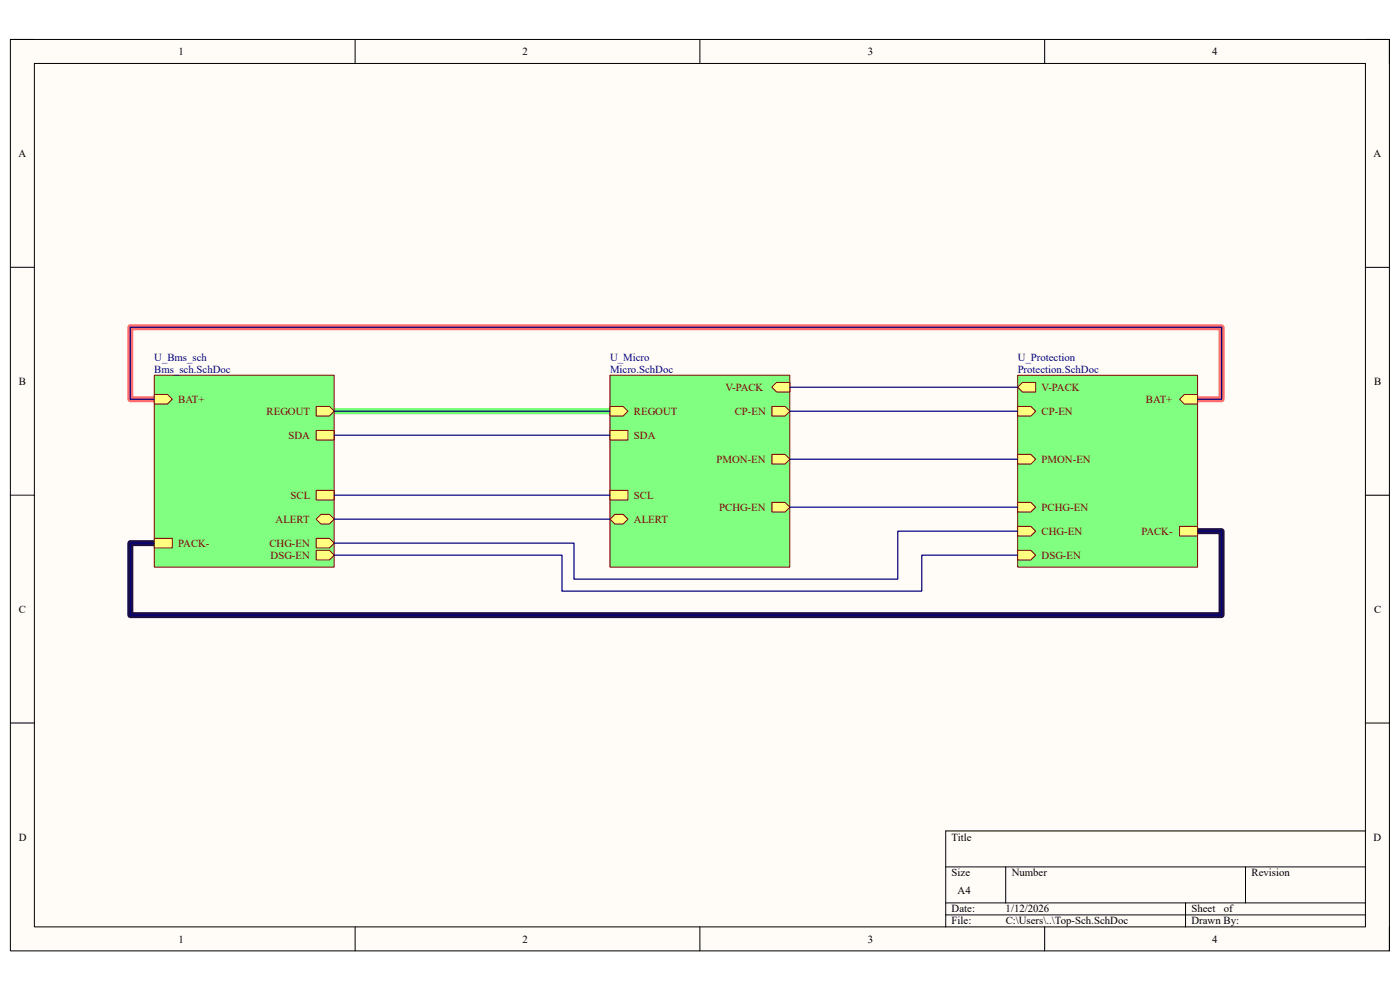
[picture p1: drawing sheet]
<svg xmlns="http://www.w3.org/2000/svg" width="297mm" height="210mm" viewBox="0 0 297 210" stroke-linecap="round" stroke-linejoin="round" font-family="sans-serif">
<path d="M2.2 8.4h292.6v193.3h-292.6z" fill-rule="evenodd" fill="#fffcf8"/>
<path d="M2.2 8.4h292.6v193.3h-292.6z" fill="none" stroke="#000" stroke-width=".21"/>
<path d="M7.3 13.5h282.4v183.1h-282.4z" fill-rule="evenodd" fill="#fffcf8"/>
<g fill="none" stroke="#000" stroke-width=".21">
<path d="M2.2 8.4h5.1M7.3 13.5h282.4v183.1h-282.4zM75.3 8.4v5.1M148.5 8.4v5.1M221.6 8.4v5.1M289.7 8.4h5.1v5.1M2.2 56.7h5.1M289.7 56.7h5.1M2.2 105h5.1M289.7 105.1h5.1M2.2 153.4h5.1M289.7 153.4h5.1"/>
<path d="M289.7 176.3h-89.1v20.3M75.3 196.6v5.1M148.5 196.6v5.1M200.6 183.9h89.1M200.6 191.5h89.1M200.6 194.1h89.1M213.4 183.9v7.6M221.6 196.6v5.1M251.5 191.5v5.1M264.2 183.9v7.6M294.8 196.6v5.1"/>
</g>
<path d="M70.9 87.2h58.5" fill="none" stroke="#6eff6e" stroke-width="1.3"/>
<path d="M32.7 84.7h-5.1v-15.3h231.6v15.3h-5.1" fill="none" stroke="#ff6e6e" stroke-width="1.3"/>
<path d="M254.1 112.7h5.1v17.8h-231.6v-15.3h5.1" fill="none" stroke="#1c0d45" stroke-width="1.3"/>
<path d="M129.4 79.6h38.2v40.7h-38.2z" fill-rule="evenodd" fill="#80ff80"/>
<path d="M129.4 79.6h38.2v40.7h-38.2z" fill="none" stroke="#800000" stroke-width=".21"/>
<path d="M129.4 86.2h2.8l1 1-1 1.1h-2.8z" fill-rule="evenodd" fill="#ffff80"/>
<path d="M129.4 86.2h2.8l1 1-1 1.1h-2.8z" fill="none" stroke="#800000" stroke-width=".21"/>
<path d="M163.7 86.2h2.8l1.1 1-1.1 1.1h-2.8z" fill-rule="evenodd" fill="#ffff80"/>
<path d="M163.7 86.2h2.8l1.1 1-1.1 1.1h-2.8z" fill="none" stroke="#800000" stroke-width=".21"/>
<path d="M163.7 96.4h2.8l1.1 1-1.1 1h-2.8z" fill-rule="evenodd" fill="#ffff80"/>
<path d="M163.7 96.4h2.8l1.1 1-1.1 1h-2.8z" fill="none" stroke="#800000" stroke-width=".21"/>
<path d="M163.7 106.6h2.8l1.1 1-1.1 1h-2.8z" fill-rule="evenodd" fill="#ffff80"/>
<path d="M163.7 106.6h2.8l1.1 1-1.1 1h-2.8z" fill="none" stroke="#800000" stroke-width=".21"/>
<path d="M130.4 109.1h1.8l1 1-1 1.1h-1.8l-1-1.1z" fill-rule="evenodd" fill="#ffff80"/>
<path d="M130.4 109.1h1.8l1 1-1 1.1h-1.8l-1-1.1z" fill="none" stroke="#800000" stroke-width=".21"/>
<path d="M129.4 104h3.8v2.1h-3.8z" fill-rule="evenodd" fill="#ffff80"/>
<path d="M129.4 104h3.8v2.1h-3.8z" fill="none" stroke="#800000" stroke-width=".21"/>
<path d="M163.7 82.1l1.1-1h2.8v2.1h-2.8z" fill-rule="evenodd" fill="#ffff80"/>
<path d="M163.7 82.1l1.1-1h2.8v2.1h-2.8z" fill="none" stroke="#800000" stroke-width=".21"/>
<path d="M129.4 91.3h3.8v2h-3.8z" fill-rule="evenodd" fill="#ffff80"/>
<path d="M129.4 91.3h3.8v2h-3.8z" fill="none" stroke="#800000" stroke-width=".21"/>
<path d="M215.9 79.6h38.2v40.7h-38.2z" fill-rule="evenodd" fill="#80ff80"/>
<path d="M215.9 79.6h38.2v40.7h-38.2z" fill="none" stroke="#800000" stroke-width=".21"/>
<path d="M250.2 84.7l1.1-1h2.8v2h-2.8z" fill-rule="evenodd" fill="#ffff80"/>
<path d="M250.2 84.7l1.1-1h2.8v2h-2.8z" fill="none" stroke="#800000" stroke-width=".21"/>
<path d="M215.9 86.2h2.8l1 1-1 1.1h-2.8z" fill-rule="evenodd" fill="#ffff80"/>
<path d="M215.9 86.2h2.8l1 1-1 1.1h-2.8z" fill="none" stroke="#800000" stroke-width=".21"/>
<path d="M215.9 96.4h2.8l1 1-1 1h-2.8z" fill-rule="evenodd" fill="#ffff80"/>
<path d="M215.9 96.4h2.8l1 1-1 1h-2.8z" fill="none" stroke="#800000" stroke-width=".21"/>
<path d="M215.9 106.6h2.8l1 1-1 1h-2.8z" fill-rule="evenodd" fill="#ffff80"/>
<path d="M215.9 106.6h2.8l1 1-1 1h-2.8z" fill="none" stroke="#800000" stroke-width=".21"/>
<path d="M250.2 111.7h3.9v2h-3.9z" fill-rule="evenodd" fill="#ffff80"/>
<path d="M250.2 111.7h3.9v2h-3.9z" fill="none" stroke="#800000" stroke-width=".21"/>
<path d="M215.9 82.1l1-1h2.8v2.1h-2.8z" fill-rule="evenodd" fill="#ffff80"/>
<path d="M215.9 82.1l1-1h2.8v2.1h-2.8z" fill="none" stroke="#800000" stroke-width=".21"/>
<path d="M215.9 111.7h2.8l1 1-1 1h-2.8z" fill-rule="evenodd" fill="#ffff80"/>
<path d="M215.9 111.7h2.8l1 1-1 1h-2.8z" fill="none" stroke="#800000" stroke-width=".21"/>
<path d="M215.9 116.7h2.8l1 1.1-1 1h-2.8z" fill-rule="evenodd" fill="#ffff80"/>
<path d="M215.9 116.7h2.8l1 1.1-1 1h-2.8z" fill="none" stroke="#800000" stroke-width=".21"/>
<path d="M32.7 79.6h38.2v40.7h-38.2z" fill-rule="evenodd" fill="#80ff80"/>
<path d="M32.7 79.6h38.2v40.7h-38.2z" fill="none" stroke="#800000" stroke-width=".21"/>
<path d="M32.7 83.7h2.8l1 1-1 1h-2.8z" fill-rule="evenodd" fill="#ffff80"/>
<path d="M32.7 83.7h2.8l1 1-1 1h-2.8z" fill="none" stroke="#800000" stroke-width=".21"/>
<path d="M67.1 86.2h2.8l1 1-1 1.1h-2.8z" fill-rule="evenodd" fill="#ffff80"/>
<path d="M67.1 86.2h2.8l1 1-1 1.1h-2.8z" fill="none" stroke="#800000" stroke-width=".21"/>
<path d="M68.1 109.1h1.8l1 1-1 1.1h-1.8l-1-1.1z" fill-rule="evenodd" fill="#ffff80"/>
<path d="M68.1 109.1h1.8l1 1-1 1.1h-1.8l-1-1.1z" fill="none" stroke="#800000" stroke-width=".21"/>
<path d="M32.7 114.2h3.8v2h-3.8z" fill-rule="evenodd" fill="#ffff80"/>
<path d="M32.7 114.2h3.8v2h-3.8z" fill="none" stroke="#800000" stroke-width=".21"/>
<path d="M67.1 104h3.8v2.1h-3.8z" fill-rule="evenodd" fill="#ffff80"/>
<path d="M67.1 104h3.8v2.1h-3.8z" fill="none" stroke="#800000" stroke-width=".21"/>
<path d="M67.1 91.3h3.8v2h-3.8z" fill-rule="evenodd" fill="#ffff80"/>
<path d="M67.1 91.3h3.8v2h-3.8z" fill="none" stroke="#800000" stroke-width=".21"/>
<path d="M67.1 114.2h2.8l1 1-1 1h-2.8z" fill-rule="evenodd" fill="#ffff80"/>
<path d="M67.1 114.2h2.8l1 1-1 1h-2.8z" fill="none" stroke="#800000" stroke-width=".21"/>
<path d="M67.1 116.7h2.8l1 1.1-1 1h-2.8z" fill-rule="evenodd" fill="#ffff80"/>
<path d="M67.1 116.7h2.8l1 1.1-1 1h-2.8z" fill="none" stroke="#800000" stroke-width=".21"/>
<path d="M32.7 84.7h-5.1v-15.3h231.6v15.3h-5.1M70.9 87.2h58.5M70.9 92.3h58.5M167.6 87.2h48.3M167.6 97.4h48.3M167.6 82.1h48.3M70.9 110.1h58.5M70.9 105h58.5M70.9 117.8h48.3v7.6h76.3v-7.6h20.4M167.6 107.6h48.3M215.9 112.7h-25.4v10.2h-68.7v-7.7h-50.9M254.1 112.7h5.1v17.8h-231.6v-15.3h5.1" fill="none" stroke="#000080" stroke-width=".25"/>
<g font-size="2.3">
<text x="37.9" y="11.7">1</text>
<text x="110.9" y="11.7">2</text>
<text x="184.1" y="11.7">3</text>
<text x="257.1" y="11.7">4</text>
<text x="3.9" y="33.3">A</text>
<text x="291.4" y="33.3">A</text>
<text x="4" y="81.6">B</text>
<text x="291.5" y="81.6">B</text>
<text x="4" y="130">C</text>
<text x="291.5" y="130">C</text>
<text x="4" y="178.3">D</text>
<text x="201.9" y="178.3">Title</text>
<text x="291.4" y="178.3">D</text>
<text x="201.9" y="185.9">Size</text>
<text x="214.6" y="185.9">Number</text>
<text x="265.5" y="185.9">Revision</text>
<text x="203.2" y="189.7">A4</text>
<text x="201.9" y="193.5">Date:</text>
<text x="201.9" y="196.1">File:</text>
<text x="213.3" y="193.5">1/12/2026</text>
<text x="213.4" y="196.1">C:\Users\..\Top-Sch.SchDoc</text>
<text x="252.8" y="196.1">Drawn By:</text>
<text x="252.8" y="193.5">Sheet</text>
<text x="259.6" y="193.5">of</text>
<text x="37.9" y="199.9">1</text>
<text x="110.9" y="199.9">2</text>
<text x="184.1" y="199.9">3</text>
<text x="257.1" y="199.9">4</text>
</g>
<g font-size="2.3" fill="#000080">
<text x="32.7" y="76.5">U_Bms_sch</text>
<text x="129.4" y="76.5">U_Micro</text>
<text x="215.9" y="76.5">U_Protection</text>
<text x="32.7" y="79.1">Bms_sch.SchDoc</text>
<text x="129.4" y="79.1">Micro.SchDoc</text>
<text x="215.9" y="79.1">Protection.SchDoc</text>
</g>
<g font-size="2.3" fill="#800000">
<text x="153.9" y="82.9">V-PACK</text>
<text x="221" y="82.9">V-PACK</text>
<text x="37.8" y="85.4">BAT+</text>
<text x="56.6" y="88">REGOUT</text>
<text x="134.5" y="88">REGOUT</text>
<text x="155.9" y="88">CP-EN</text>
<text x="221" y="88">CP-EN</text>
<text x="243.1" y="85.4">BAT+</text>
<text x="61.2" y="93.1">SDA</text>
<text x="134.5" y="93.1">SDA</text>
<text x="152" y="98.2">PMON-EN</text>
<text x="221" y="98.2">PMON-EN</text>
<text x="61.6" y="105.8">SCL</text>
<text x="134.5" y="105.8">SCL</text>
<text x="58.5" y="110.9">ALERT</text>
<text x="134.5" y="110.9">ALERT</text>
<text x="152.6" y="108.3">PCHG-EN</text>
<text x="221" y="108.3">PCHG-EN</text>
<text x="221" y="113.4">CHG-EN</text>
<text x="242.1" y="113.4">PACK-</text>
<text x="37.8" y="116">PACK-</text>
<text x="57.1" y="116">CHG-EN</text>
<text x="57.4" y="118.5">DSG-EN</text>
<text x="221" y="118.5">DSG-EN</text>
</g>
</svg>
